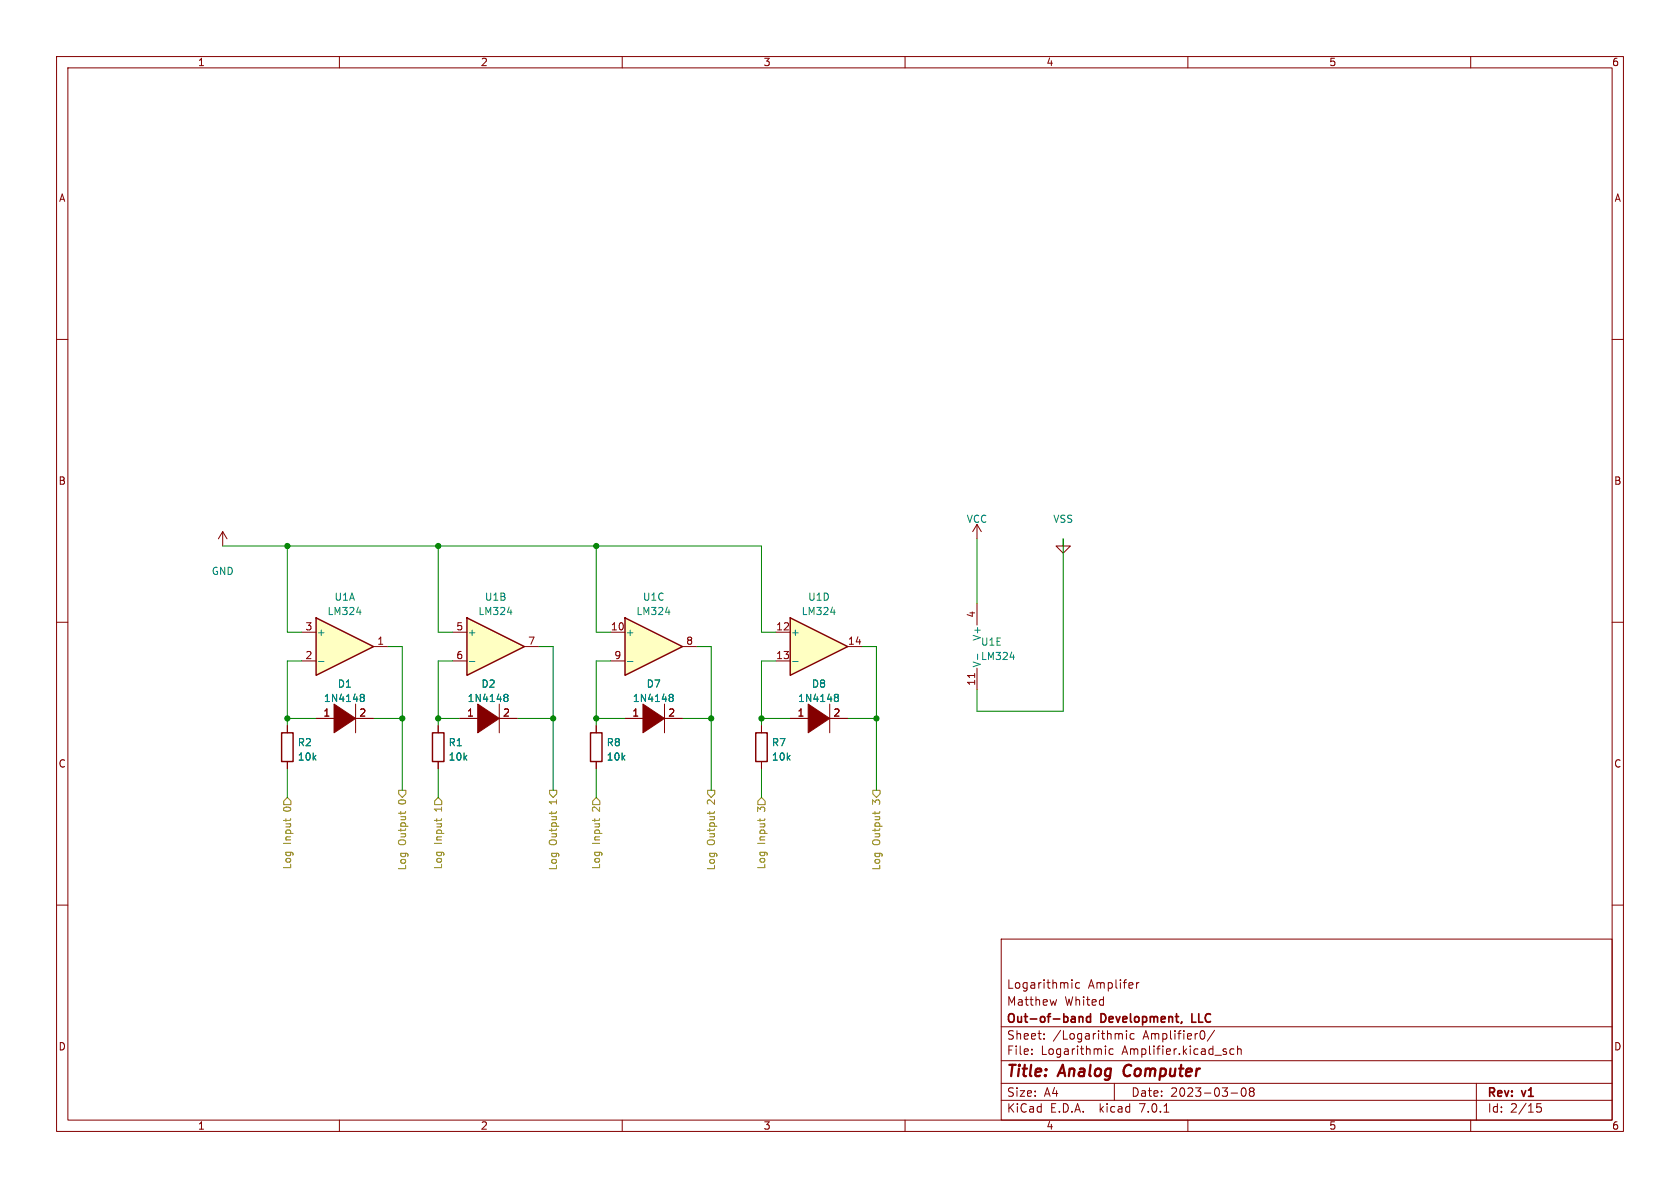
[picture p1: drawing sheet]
<svg xmlns="http://www.w3.org/2000/svg" width="297mm" height="210mm" viewBox="0 0 297 210" stroke-linecap="round" stroke-linejoin="round" font-family="sans-serif">
<g fill="none" stroke="#840000" stroke-width=".18">
<path d="M10 10h277v190h-277zM12 12h273v186h-273zM60 10v2M110 10v2M160 10v2M210 10v2M260 10v2M10 60h2M285 60h2M39.4 94l-.8 1.3M39.4 94v2.5M39.4 94l.7 1.3"/>
<path d="M10 110h2M172.3 119v.8M172.7 106.7v3.8M172.7 118.1v3.8M285 110h2M10 160h2M285 160h2M177 166h108v32h-108zM186.8 176.7l-.3 1M189.5 173.2v.1M190.9 173.8l-.5-.1-.3 .3v.4l.2 .2h.6M200.9 173.7v1"/>
<path d="M201.4 173.7l-.3 .1-.2 .2M60 198v2M110 198v2M160 198v2M177 194.5h108M177 191.5h108M177 187.5h108M177 181.5h108M182.4 186.3v.1M182.4 185.5v.1M184.6 183.6v.1M184.6 182.8v.1"/>
<path d="M196.8 185.5l-.4-.1-.3 .3v.4l.1 .2h.6M197 191.5v3M198.2 182.7l.2 .2v.8M199.1 182.3h.1M199.1 182.2v.1M199.1 182.7v1M199.2 182.3h-.1M200.5 182.8l-.4-.1-.3 .3v.4l.1 .2h.6M205.8 196.6h.8M210 198v2M212.6 182.2a.94 .94 0 0 1 0 1.5M214.7 182.1l-1.3 2"/>
<path d="M217.6 193.2h1.2M218.1 185.5l-.4-.1-.3 .3v.4l.2 .2h.5M218.8 185.5l.2-.1 .4 .1v.9M218.8 184.9v1.5M219.6 192.4l.2-.1a.81 .81 0 0 1 .6 .6 .81 .81 0 0 1-.3 .8l-.2 .1a.81 .81 0 0 1-.6-.6 .81 .81 0 0 1 .3-.8zM221.1 192.9l-.2-.2 .2-.4h.3l.3 .3-.3 .3M221.1 192.9l-.2 .3v.5l.2 .1h.3l.3-.3-.1-.4-.2-.2M221.1 192.9h.3M260 198v2M261 191.5v6.5M271.7 195.7h.5l.3 .3-.1 .5h-.7M271.7 195.1h.7"/>
</g>
<path d="M198.8 188.7l-.2 .7 .1 .4" fill="none" stroke="#840000" stroke-width=".4"/>
<path d="M190.8 179.7v1M190.8 179.8l.2-.1 .4 .1v.9M192.8 179.8l-.4-.1-.3 .3v.4l.1 .2h.6M192.8 179.2v1.5" fill="none" stroke="#840000" stroke-width=".3"/>
<path d="M172.8 115.6v1M178.6 116.2h.8" fill="none" stroke="#008484" stroke-width=".18"/>
<path d="M82.5 109.2l10.2 5.1-10.2 5.1z" fill="#ffffc2"/>
<path d="M82.5 109.2l10.2 5.1-10.2 5.1z" fill="none" stroke="#840000" stroke-width=".25"/>
<path d="M80 111.8h2.5M80 116.8h2.5M92.7 114.3h2.5M55.9 127h3.8M62.2 127h3.8M62.9 124.5v5M81.3 127h3.8M87.6 127h3.8M88.3 124.5v5" fill="none" stroke="#840000" stroke-width=".18"/>
<path d="M83 116.9h.9M89.7 108.2h.8M63.9 122.7h.3l.2 .3-.2 .3M63.9 123.3h.3M64.2 123.3l.1 .1 .1 .4-.1 .2h-.4M89.3 122.7h.3l.2 .3-.2 .3M89.3 123.3h.3M89.6 123.3l.1 .1 .1 .4-.1 .2h-.4" fill="none" stroke="#008484" stroke-width=".18"/>
<g fill="#840000" stroke="#840000" stroke-width=".18">
<path d="M84.5 124.5l3.8 2.5-3.8 2.5z"/>
<path d="M59.1 124.5l3.8 2.5-3.8 2.5z"/>
</g>
<path d="M55.9 109.2l10.1 5.1-10.1 5.1z" fill="#ffffc2"/>
<path d="M55.9 109.2l10.1 5.1-10.1 5.1zM49.8 129.5h2v5.1h-2zM76.5 129.5h2v5.1h-2zM104.4 129.5h2v5.1h-2z" fill="none" stroke="#840000" stroke-width=".25"/>
<g fill="none" stroke="#840000" stroke-width=".18">
<path d="M172.7 92.7l-.7 1.3M172.7 92.7v2.6M172.7 92.7l.8 1.3M188 95.3v1.2h1.2l-1.2 1.3-1.3-1.3h1.3M53.3 116.8h2.6M53.3 111.8h2.6M66 114.3h2.6M50.8 128.3v1.2M50.8 134.6v1.3M77.5 128.3v1.2M77.5 134.6v1.3M105.4 128.3v1.2"/>
<path d="M105.4 134.6v1.3M110.5 127h3.8M116.8 127h3.8M117.5 124.5v5"/>
</g>
<path d="M56.3 116.9h1M63 108.2h.8M118.5 122.7h.3l.2 .3-.2 .3M118.5 123.3h.3M118.8 123.3l.2 .1v.4l-.1 .2h-.4" fill="none" stroke="#008484" stroke-width=".18"/>
<path d="M113.7 124.5l3.8 2.5-3.8 2.5z" fill="#840000" stroke="#840000" stroke-width=".18"/>
<path d="M110.5 109.2l10.1 5.1-10.1 5.1z" fill="#ffffc2"/>
<path d="M110.5 109.2l10.1 5.1-10.1 5.1z" fill="none" stroke="#840000" stroke-width=".25"/>
<path d="M107.9 111.8h2.6M107.9 116.8h2.6M120.6 114.3h2.6M139.7 127h3.8M146 127h3.9M146.7 124.5v5" fill="none" stroke="#840000" stroke-width=".18"/>
<path d="M110.9 116.9h1M117.7 108.2h.7M147.7 122.7h.3l.2 .3-.2 .3M147.7 123.3h.3M148 123.3l.2 .1v.4l-.1 .2h-.4" fill="none" stroke="#008484" stroke-width=".18"/>
<path d="M142.9 124.5l3.8 2.5-3.8 2.5z" fill="#840000" stroke="#840000" stroke-width=".18"/>
<path d="M139.7 109.2l10.2 5.1-10.2 5.1z" fill="#ffffc2"/>
<path d="M139.7 109.2l10.2 5.1-10.2 5.1zM133.6 129.5h2v5.1h-2z" fill="none" stroke="#840000" stroke-width=".25"/>
<g fill="none" stroke="#840000" stroke-width=".18">
<path d="M137.2 111.8h2.5M137.2 116.8h2.5M149.9 114.3h2.5M50.8 128.3v1.2M50.8 134.6v1.3M55.9 127h3.8M62.2 127h3.8M77.5 128.3v1.2M77.5 134.6v1.3M81.3 127h3.8M87.6 127h3.8M105.4 128.3v1.2"/>
<path d="M105.4 134.6v1.3M110.5 127h3.8M116.8 127h3.8M134.6 128.3v1.2M134.6 134.6v1.3M139.7 127h3.8M146 127h3.9"/>
</g>
<g fill="none" stroke="#008484" stroke-width=".18">
<path d="M140.1 116.9h1M146.9 108.2h.8M63.9 122.7h.3l.2 .3-.2 .3M63.9 123.3h.3M64.2 123.3l.1 .1 .1 .4-.1 .2h-.4M89.3 122.7h.3l.2 .3-.2 .3M89.3 123.3h.3M89.6 123.3l.1 .1 .1 .4-.1 .2h-.4M118.5 122.7h.3l.2 .3-.2 .3M118.5 123.3h.3M118.8 123.3l.2 .1v.4l-.1 .2h-.4M147.7 122.7h.3l.2 .3-.2 .3"/>
<path d="M147.7 123.3h.3M148 123.3l.2 .1v.4l-.1 .2h-.4"/>
</g>
<g fill="none" stroke="#848400" stroke-width=".18">
<path d="M70.5 139.7h1.3v.6l-.7 .7-.6-.7zM97.2 139.7h1.2v.6l-.6 .7-.6-.7zM125.1 139.7h1.3v.6l-.7 .7-.6-.7zM154.3 139.7h1.3v.6l-.7 .7-.6-.7zM50.2 141.6l.6-.6 .6 .6v.6h-1.2zM50.5 144.7v.5M51.4 144.7l-.1 .3M70.9 143.5v.4M71.7 143.5l-.1 .2M77.2 144.7v.5M77.5 141l.6 .6v.6h-1.3v-.6zM78.1 144.7l-.1 .3"/>
<path d="M97.5 143.5v.4M98.4 143.5l-.1 .2M105.2 144.7v.5M105.4 141l.6 .6v.6h-1.2v-.6zM106 144.7l-.1 .3M125.5 143.5v.4M126.3 143.5v.2M134.4 144.7v.5M134.6 141l.7 .6v.6h-1.3v-.6zM135.2 144.7l-.1 .3M154.7 143.5v.4M155.5 143.5v.2"/>
</g>
<g fill="none" stroke="#008400" stroke-width=".18">
<path d="M39.4 96.5h95.2v15.3h2.6M50.8 96.5v15.3h2.5M77.5 96.5v15.3h2.5M105.4 96.5v15.3h2.5M172.7 95.3v11.4M188 95.3v30.4h-15.3v-3.8M53.3 116.8h-2.5v11.5M68.6 114.3h2.5v25.4M80 116.8h-2.5v11.5M95.2 114.3h2.6v25.4M107.9 116.8h-2.5v11.5M123.2 114.3h2.5v25.4"/>
<path d="M137.2 116.8h-2.6v11.5M152.4 114.3h2.5v25.4M50.8 127h5.1M50.8 135.9v5.1M66 127h5.1M77.5 127h3.8M77.5 135.9v5.1M91.4 127h6.4M105.4 135.9v5.1M105.4 127h5.1M120.6 127h5.1M134.6 127h5.1"/>
<path d="M134.6 135.9v5.1M149.9 127h5"/>
</g>
<g fill="#008400" stroke="#008400" stroke-width=".18">
<circle cx="50.8" cy="96.5" r=".46"/>
<circle cx="105.4" cy="96.5" r=".46"/>
<circle cx="97.8" cy="127" r=".46"/>
<circle cx="77.5" cy="96.5" r=".46"/>
<circle cx="71.1" cy="127" r=".46"/>
<circle cx="50.8" cy="127" r=".46"/>
<circle cx="77.5" cy="127" r=".46"/>
<circle cx="154.9" cy="127" r=".46"/>
<circle cx="134.6" cy="127" r=".46"/>
<circle cx="125.7" cy="127" r=".46"/>
<circle cx="105.4" cy="127" r=".46"/>
</g>
<g font-size="2.8" fill="#840000">
<text x="178" y="190.8">Title:</text>
<text x="187.4" y="190.8">Analog</text>
<text x="199.4" y="190.8">Computer</text>
</g>
<g font-size="2.1" fill="#840000">
<text x="178" y="177.9">Matthew</text>
<text x="178" y="174.9">Logarithmic</text>
<text x="188.2" y="177.9">Whited</text>
<text x="192.4" y="174.9">Amplifer</text>
<text x="178" y="183.9">Sheet:</text>
<text x="178" y="181.1">Out-of-band</text>
<text x="186.2" y="183.9">/Logarithmic</text>
<text x="194.7" y="181.1">Development,</text>
<text x="202.1" y="183.9">Amplifier0/</text>
<text x="211.3" y="181.1">LLC</text>
<text x="178" y="186.6">File:</text>
<text x="184" y="186.6">Logarithmic</text>
<text x="198.4" y="186.6">Amplifier.kicad_sch</text>
<text x="178" y="196.8">KiCad</text>
<text x="178" y="194">Size:</text>
<text x="184.6" y="194">A4</text>
<text x="185.7" y="196.8">E.D.A.</text>
<text x="194.4" y="196.8">kicad</text>
<text x="200" y="194">Date:</text>
<text x="201.5" y="196.8">7.0.1</text>
<text x="206.9" y="194">2023-03-08</text>
<text x="263" y="194.2">Rev:</text>
<text x="263" y="196.8">Id:</text>
<text x="267" y="196.8">2/15</text>
<text x="269.2" y="194.2">v1</text>
</g>
<g font-size="1.8" fill="#840000">
<text x="35" y="11.8">1</text>
<text x="85" y="11.8">2</text>
<text x="135" y="11.8">3</text>
<text x="185" y="11.8">4</text>
<text x="235" y="11.8">5</text>
<text x="285" y="11.8">6</text>
<text x="10.4" y="35.8">A</text>
<text x="285.4" y="35.8">A</text>
<text x="10.3" y="85.8">B</text>
<text x="285.3" y="85.8">B</text>
<text x="53.9" y="111.5">3</text>
<text x="80.6" y="111.5">5</text>
<text x="107.9" y="111.5">10</text>
<text x="137.2" y="111.5">12</text>
<text x="172.5" y="109.3" transform="rotate(-90 172.5 109.3)">4</text>
<text x="53.9" y="116.6">2</text>
<text x="66.6" y="114">1</text>
<text x="80.6" y="116.6">6</text>
<text x="93.3" y="114">7</text>
<text x="108.6" y="116.6">9</text>
<text x="121.3" y="114">8</text>
<text x="137.2" y="116.6">13</text>
<text x="149.9" y="114">14</text>
<text x="172.5" y="121.3" transform="rotate(-90 172.5 121.3)">11</text>
<text x="57.1" y="126.7">1</text>
<text x="63.5" y="126.7">2</text>
<text x="82.5" y="126.7">1</text>
<text x="88.9" y="126.7">2</text>
<text x="111.7" y="126.7">1</text>
<text x="118.1" y="126.7">2</text>
<text x="140.9" y="126.7">1</text>
<text x="147.3" y="126.7">2</text>
<text x="10.3" y="135.8">C</text>
<text x="285.3" y="135.8">C</text>
<text x="10.3" y="185.8">D</text>
<text x="285.3" y="185.8">D</text>
<text x="35" y="199.8">1</text>
<text x="85" y="199.8">2</text>
<text x="135" y="199.8">3</text>
<text x="185" y="199.8">4</text>
<text x="235" y="199.8">5</text>
<text x="285" y="199.8">6</text>
</g>
<g font-size="1.8" fill="#008484">
<text x="170.8" y="92.6">VCC</text>
<text x="186.1" y="92.6">VSS</text>
<text x="37.4" y="101.8">GND</text>
<text x="59.1" y="106.3">U1A</text>
<text x="85.7" y="106.3">U1B</text>
<text x="113.6" y="106.3">U1C</text>
<text x="142.8" y="106.3">U1D</text>
<text x="56" y="112.6">+</text>
<text x="57.8" y="108.9">LM324</text>
<text x="82.7" y="112.6">+</text>
<text x="84.5" y="108.9">LM324</text>
<text x="110.6" y="112.6">+</text>
<text x="112.5" y="108.9">LM324</text>
<text x="139.8" y="112.6">+</text>
<text x="141.7" y="108.9">LM324</text>
<text x="173.5" y="113.4" transform="rotate(-90 173.5 113.4)">V+</text>
<text x="173.4" y="114.3">U1E</text>
<text x="173.4" y="116.8">LM324</text>
<text x="173.5" y="118" transform="rotate(-90 173.5 118)">V-</text>
<text x="57.2" y="124.2">1N4148</text>
<text x="59.7" y="121.7">D1</text>
<text x="82.6" y="124.2">1N4148</text>
<text x="85.1" y="121.7">D2</text>
<text x="111.8" y="124.2">1N4148</text>
<text x="114.3" y="121.7">D7</text>
<text x="141" y="124.2">1N4148</text>
<text x="143.5" y="121.7">D8</text>
<text x="52.6" y="132.1">R2</text>
<text x="52.6" y="134.6">10k</text>
<text x="79.3" y="132.1">R1</text>
<text x="79.3" y="134.6">10k</text>
<text x="107.2" y="132.1">R8</text>
<text x="107.2" y="134.6">10k</text>
<text x="136.4" y="132.1">R7</text>
<text x="136.4" y="134.6">10k</text>
</g>
<g font-size="1.8" fill="#848400">
<text x="51.6" y="143.5" transform="rotate(-90 51.6 143.5)">0</text>
<text x="71.9" y="142.2" transform="rotate(-90 71.9 142.2)">0</text>
<text x="78.3" y="143.5" transform="rotate(-90 78.3 143.5)">1</text>
<text x="98.6" y="142.2" transform="rotate(-90 98.6 142.2)">1</text>
<text x="106.2" y="143.5" transform="rotate(-90 106.2 143.5)">2</text>
<text x="126.6" y="142.2" transform="rotate(-90 126.6 142.2)">2</text>
<text x="135.4" y="143.5" transform="rotate(-90 135.4 143.5)">3</text>
<text x="155.8" y="142.2" transform="rotate(-90 155.8 142.2)">3</text>
<text x="51.6" y="149.4" transform="rotate(-90 51.6 149.4)">Input</text>
<text x="71.9" y="149.6" transform="rotate(-90 71.9 149.6)">Output</text>
<text x="78.3" y="149.4" transform="rotate(-90 78.3 149.4)">Input</text>
<text x="98.6" y="149.6" transform="rotate(-90 98.6 149.6)">Output</text>
<text x="106.2" y="149.4" transform="rotate(-90 106.2 149.4)">Input</text>
<text x="126.6" y="149.6" transform="rotate(-90 126.6 149.6)">Output</text>
<text x="135.4" y="149.4" transform="rotate(-90 135.4 149.4)">Input</text>
<text x="155.8" y="149.6" transform="rotate(-90 155.8 149.6)">Output</text>
<text x="51.6" y="153.8" transform="rotate(-90 51.6 153.8)">Log</text>
<text x="71.9" y="154" transform="rotate(-90 71.9 154)">Log</text>
<text x="78.3" y="153.8" transform="rotate(-90 78.3 153.8)">Log</text>
<text x="98.6" y="154" transform="rotate(-90 98.6 154)">Log</text>
<text x="106.2" y="153.8" transform="rotate(-90 106.2 153.8)">Log</text>
<text x="126.6" y="154" transform="rotate(-90 126.6 154)">Log</text>
<text x="135.4" y="153.8" transform="rotate(-90 135.4 153.8)">Log</text>
<text x="155.8" y="154" transform="rotate(-90 155.8 154)">Log</text>
</g>
</svg>
